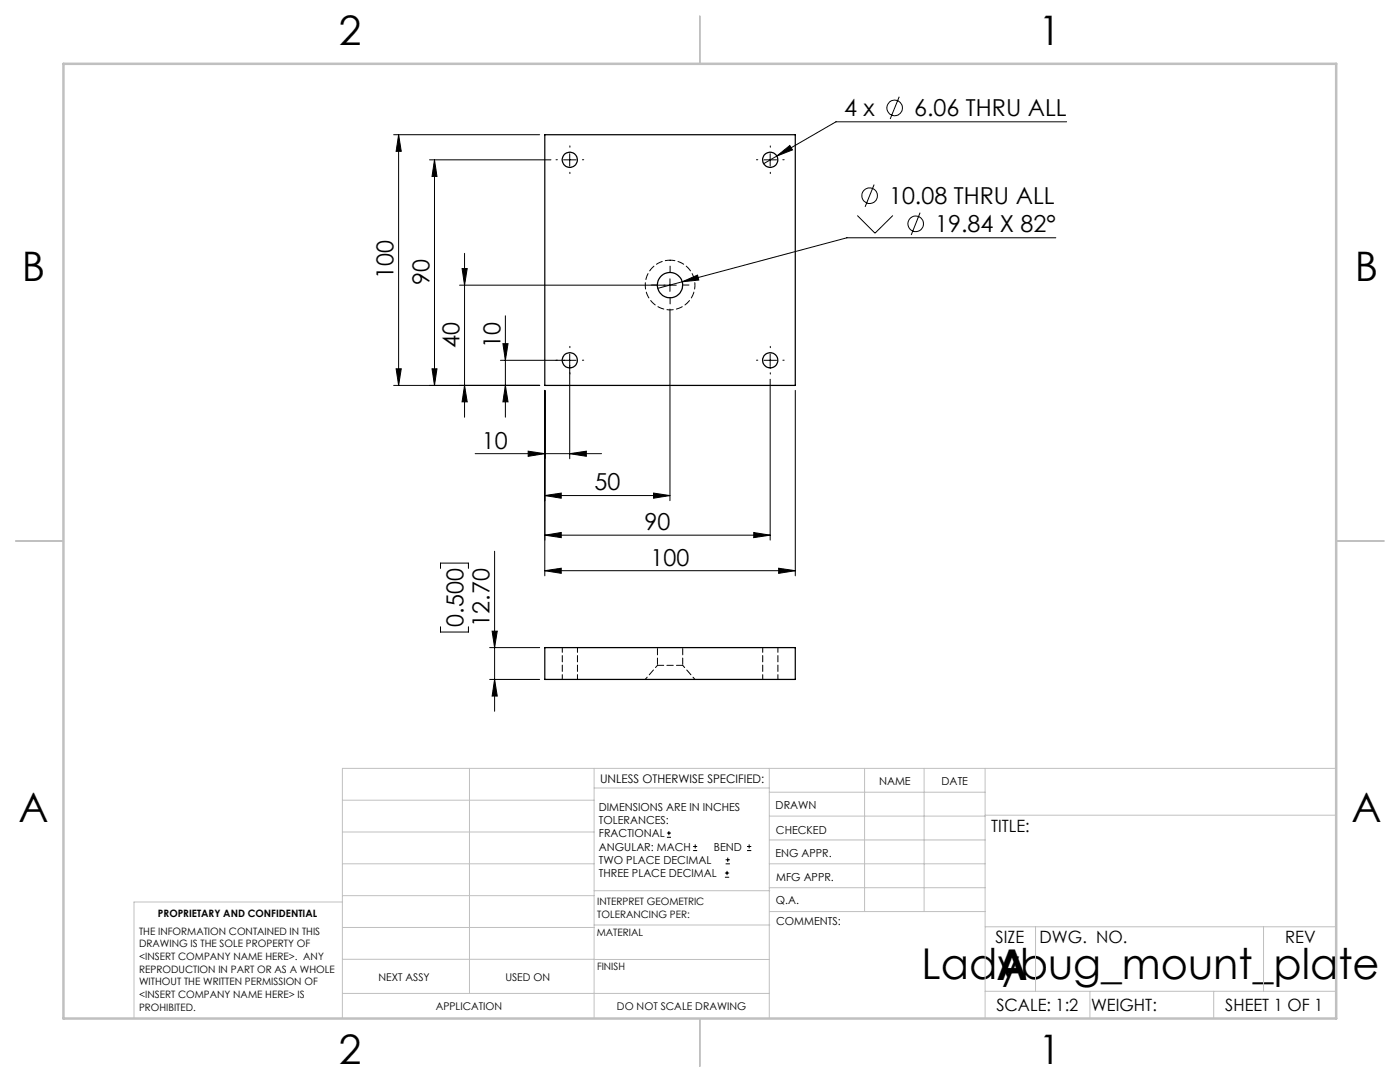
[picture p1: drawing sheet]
<svg xmlns="http://www.w3.org/2000/svg" width="279mm" height="216mm" viewBox="0 0 279 216" stroke-linecap="round" stroke-linejoin="round" font-family="sans-serif">
<g fill="none" stroke="#000" stroke-width=".2">
<path d="M179.5 19.3l-1.8 4.4M78.6 26.9h29.1M79.6 26.9l.5 3.3h-1zM79.6 26.9v50M85.7 31.9h24.3M86.7 31.9v45M86.7 31.9l.5 3.3h-1zM112.5 31.9h2.5M113.7 30.7v2.4M152.5 31.9h2.5M153.7 30.7v2.4M155 31.2l2.6-2.2 .6 .9z"/>
<path d="M174.4 36.8l-1.8 4.5M212.9 24.3h-46.1l-14.4 8.4M92.2 53.6h1l-.5 3.3zM92.7 50.6v32.7M133.7 55.6v2.5M135 56.9h-43.3M136.1 56.2l3.1-1.3 .3 1zM136.1 56.2l-4.8 1.3M171.1 43l3.5 3.5 3.6-3.5M183.6 42.4l-1.7 4.5M210.7 47.4h-41.7l-32.9 8.8M78.6 76.9h29.1"/>
<path d="M79.1 73.6h1l-.5 3.3zM86.2 73.6h1l-.5 3.3zM92.7 76.9l.5 3.3h-1zM100.4 68.6h1l-.5 3.3zM100.9 63v20.3M100.9 76.9l.5 3.3h-1zM108.7 77.9v37M113.7 70.6v20.9M115 71.9h-15.1M133.7 61.7v38.2M152.5 71.9h2.5M153.7 70.6v2.5"/>
<path d="M153.7 75.7v32.1M158.7 77.9v37M94.8 90.5h25.3M105.4 90l3.3 .5-3.3 .6zM108.7 98.9l3.3-.5v1zM108.7 98.9h25M113.7 90.5l3.3-.5v1.1zM130.4 98.4l3.3 .5-3.3 .5zM87.9 113.4v-1h5.6v1M98.7 110v31.9M108.7 113.9l3.3-.5v1zM108.7 106.8l3.3-.5v1z"/>
<path d="M108.7 113.9h50M108.7 106.8h45M150.4 106.3l3.3 .5-3.3 .5zM155.4 113.4l3.3 .5-3.3 .5zM87.9 125.1v1h5.6v-1M97.7 129.2h10M97.7 135.6h10M98.2 125.9h1l-.5 3.3zM98.7 135.6l.5 3.3h-1zM133.1 167.1h.8M133.1 166.2h.8M133.5 165.8v.9"/>
<path d="M138.3 169.7h.8M138.3 168.9h.8M138.7 168.5v.8M144.7 175h.8M144.7 174.2h.8M144.8 172.4h.9M144.8 171.6h.9M145.1 173.8v.8M145.2 171.1v.9M149.1 169.7h.8M149.1 168.9h.8M149.5 168.5v.8"/>
<circle cx="173.6" cy="39" r="1.55"/>
<circle cx="178.5" cy="21.5" r="1.56"/>
<circle cx="182.7" cy="44.7" r="1.55"/>
</g>
<g fill="none" stroke="#000" stroke-width=".2" stroke-dasharray="15.2 1.3 1.3 1.3">
<path d="M111.2 31.9h-.2M113.7 29.4v-.3M113.7 34.4v.2M116.2 31.9h.3M151.2 31.9h-.2M153.7 29.4v-.3M153.7 34.4v.2M156.2 31.9h.3M131.2 56.9h-1.2M133.7 54.4v-1.3M133.7 59.4v1.2M136.2 56.9h1.3"/>
<path d="M111.2 71.9h-.2M113.7 69.4v-.3M113.7 74.4v.2M116.2 71.9h.3M151.2 71.9h-.2M153.7 69.4v-.3M153.7 74.4v.2M156.2 71.9h.3"/>
</g>
<g fill="none" stroke="#c0c0c0" stroke-width=".2">
<path d="M68.3 159.7h50.3M93.7 153.3v44.9M118.6 153.3v49.9M118.6 157.2h34.9M153.5 153.3v49.9M153.5 158.1h43.1M172.5 153.3v28.6M184.4 153.3v28.6M196.6 153.3v49.9M266.7 153.3h-198.4v49.9M68.3 178.7h50.3M68.3 172.4h50.3"/>
<path d="M68.3 166h50.3M68.3 180h-41.6v23.2M118.6 177.7h35M153.5 167.6h43.1M153.5 162.8h43.1M153.5 172.4h43.1M153.5 177.1h43.1M196.6 162.7h70.1M68.3 198.2h85.2M68.3 191.4l85.2 .1M68.3 185.1h50.3M118.6 184.6h35"/>
<path d="M153.6 181.9h43M196.6 197.8h70.1M196.6 184.9h70.1M206.7 184.9v12.9M217.5 197.8v5.4M242.2 197.8v5.4M252.2 184.9v12.9"/>
</g>
<path d="M139.7 3.2v9.5M3.1 107.9h9.6M266.7 107.9h9.5M139.7 203.2v9.6" fill="none" stroke="#c0c0c0" stroke-width=".25"/>
<path d="M12.7 12.7h254v190.5h-254z" fill="none" stroke="#c0c0c0" stroke-width=".5"/>
<g fill="#000">
<path d="M100.9 76.9l.5 3.3h-1zM100.4 68.6h1l-.5 3.3zM92.7 76.9l.5 3.3h-1zM92.2 53.6h1l-.5 3.3zM86.2 73.6h1l-.5 3.3zM86.7 31.9l.5 3.3h-1z"/>
<path d="M105.4 90l3.3 .5-3.3 .6zM113.7 90.5l3.3-.5v1.1zM108.7 98.9l3.3-.5v1zM130.4 98.4l3.3 .5-3.3 .5zM108.7 106.8l3.3-.5v1zM150.4 106.3l3.3 .5-3.3 .5z"/>
<path d="M108.7 113.9l3.3-.5v1zM155.4 113.4l3.3 .5-3.3 .5zM155 31.2l3.2-1.3-.6-.9zM136.1 56.2l3.4-.3-.3-1z"/>
<path d="M98.2 125.9h1l-.5 3.3zM98.7 135.6l.5 3.3h-1zM79.6 26.9l.5 3.3h-1zM79.1 73.6h1l-.5 3.3z"/>
</g>
<g fill="none" stroke="#000" stroke-width=".25">
<path d="M108.7 26.9h50v50h-50zM108.7 129.2h50v6.4h-50z"/>
<circle cx="113.7" cy="31.9" r="1.52"/>
<circle cx="153.7" cy="31.9" r="1.53"/>
<circle cx="133.7" cy="56.9" r="2.52"/>
<circle cx="113.7" cy="71.9" r="1.52"/>
<circle cx="153.7" cy="71.9" r="1.53"/>
</g>
<path d="M136.3 132.8h-5.1" fill="none" stroke="#000" stroke-width=".2" stroke-dasharray="1.3 .6"/>
<path d="M133.7 51.9a5 5 0 0 1 4.4 7.3 5 5 0 0 1-8.5 .4 5 5 0 0 1 3.6-7.7h.5M112.2 129.2v6.4M115.2 135.6v-6.4M152.2 129.2v6.4M155.2 135.6v-6.4" fill="none" stroke="#000" stroke-width=".2" stroke-dasharray="1.3 .6" stroke-dashoffset=".3"/>
<path d="M131.2 132.8l-2.4 2.8M138.7 135.6l-2.4-2.8" fill="none" stroke="#000" stroke-width=".2" stroke-dasharray="1.3 .6" stroke-dashoffset=".7"/>
<path d="M131.2 129.2v3.6M136.3 132.8v-3.6" fill="none" stroke="#000" stroke-width=".2" stroke-dasharray="1.3 .6" stroke-dashoffset="-.2"/>
<g font-size="8.5">
<text x="183.9" y="195.4">Ladybug_mount_plate</text>
<text x="198.9" y="195.5">A</text>
</g>
<g font-size="8.1">
<text x="67.6" y="8.9">2</text>
<text x="207.3" y="8.9">1</text>
<text x="4.4" y="56.2">B</text>
<text x="270.4" y="56.2">B</text>
<text x="3.7" y="164.1">A</text>
<text x="269.7" y="164.1">A</text>
<text x="67.6" y="212.4">2</text>
<text x="207.3" y="212.4">1</text>
</g>
<g font-size="4.7">
<text x="168.4" y="23.2">4 x</text>
<text x="182.4" y="23.2">6.06 THRU ALL</text>
<text x="177.4" y="40.7">10.08 THRU ALL</text>
<text x="186.6" y="46.4">19.84 X 82°</text>
<text x="78.6" y="55.8" transform="rotate(-90 78.6 55.8)">100</text>
<text x="85.7" y="57" transform="rotate(-90 85.7 57)">90</text>
<text x="91.7" y="69.5" transform="rotate(-90 91.7 69.5)">40</text>
<text x="99.9" y="69.5" transform="rotate(-90 99.9 69.5)">10</text>
<text x="96.1" y="89.5">10</text>
<text x="118.6" y="97.9">50</text>
<text x="128.6" y="105.7">90</text>
<text x="129.9" y="112.9">100</text>
<text x="92.5" y="125" transform="rotate(-90 92.5 125)">0.500</text>
<text x="97.7" y="125" transform="rotate(-90 97.7 125)">12.70</text>
</g>
<g font-size="3.4">
<text x="197.8" y="166">TITLE:</text>
<text x="198.7" y="188.1">SIZE</text>
<text x="207.5" y="188.1">DWG. NO.</text>
<text x="256.5" y="188.2">REV</text>
<text x="198.8" y="201.7">SCALE: 1:2</text>
<text x="217.7" y="201.8">WEIGHT:</text>
<text x="244.5" y="201.7">SHEET 1 OF 1</text>
</g>
<text font-size="2.4" x="119.8" y="156.2">UNLESS OTHERWISE SPECIFIED:</text>
<g font-size="2.2">
<text x="119.5" y="161.8">DIMENSIONS ARE IN INCHES</text>
<text x="154.8" y="161.4">DRAWN</text>
<text x="175.4" y="156.6">NAME</text>
<text x="187.9" y="156.7">DATE</text>
<text x="119.5" y="164.4">TOLERANCES:</text>
<text x="119.5" y="167.1">FRACTIONAL</text>
<text x="154.9" y="166.3">CHECKED</text>
<text x="119.5" y="169.7">ANGULAR: MACH</text>
<text x="119.5" y="172.4">TWO PLACE DECIMAL</text>
<text x="142.5" y="169.7">BEND</text>
<text x="154.8" y="171">ENG APPR.</text>
<text x="119.5" y="175">THREE PLACE DECIMAL</text>
<text x="154.9" y="175.7">MFG APPR.</text>
<text x="154.9" y="180.4">Q.A.</text>
<text x="154.9" y="184.6">COMMENTS:</text>
</g>
<g font-size="2.1">
<text x="75.5" y="195.7">NEXT ASSY</text>
<text x="100.9" y="195.7">USED ON</text>
<text x="86.9" y="201.5">APPLICATION</text>
<text x="123.1" y="201.6">DO NOT SCALE DRAWING</text>
</g>
<g font-size="2">
<text x="31.5" y="182.9">PROPRIETARY AND CONFIDENTIAL</text>
<text x="119.2" y="180.6">INTERPRET GEOMETRIC</text>
<text x="119.2" y="183.1">TOLERANCING PER:</text>
<text x="27.8" y="186.5">THE INFORMATION CONTAINED IN THIS</text>
<text x="27.8" y="189">DRAWING IS THE SOLE PROPERTY OF</text>
<text x="27.8" y="191.6">&lt;INSERT COMPANY NAME HERE&gt;. ANY</text>
<text x="119.1" y="186.7">MATERIAL</text>
<text x="27.8" y="194.1">REPRODUCTION IN PART OR AS A WHOLE</text>
<text x="27.8" y="196.6">WITHOUT THE WRITTEN PERMISSION OF</text>
<text x="119.1" y="193.5">FINISH</text>
<text x="27.8" y="199.1">&lt;INSERT COMPANY NAME HERE&gt; IS</text>
<text x="27.8" y="201.7">PROHIBITED.</text>
</g>
</svg>
